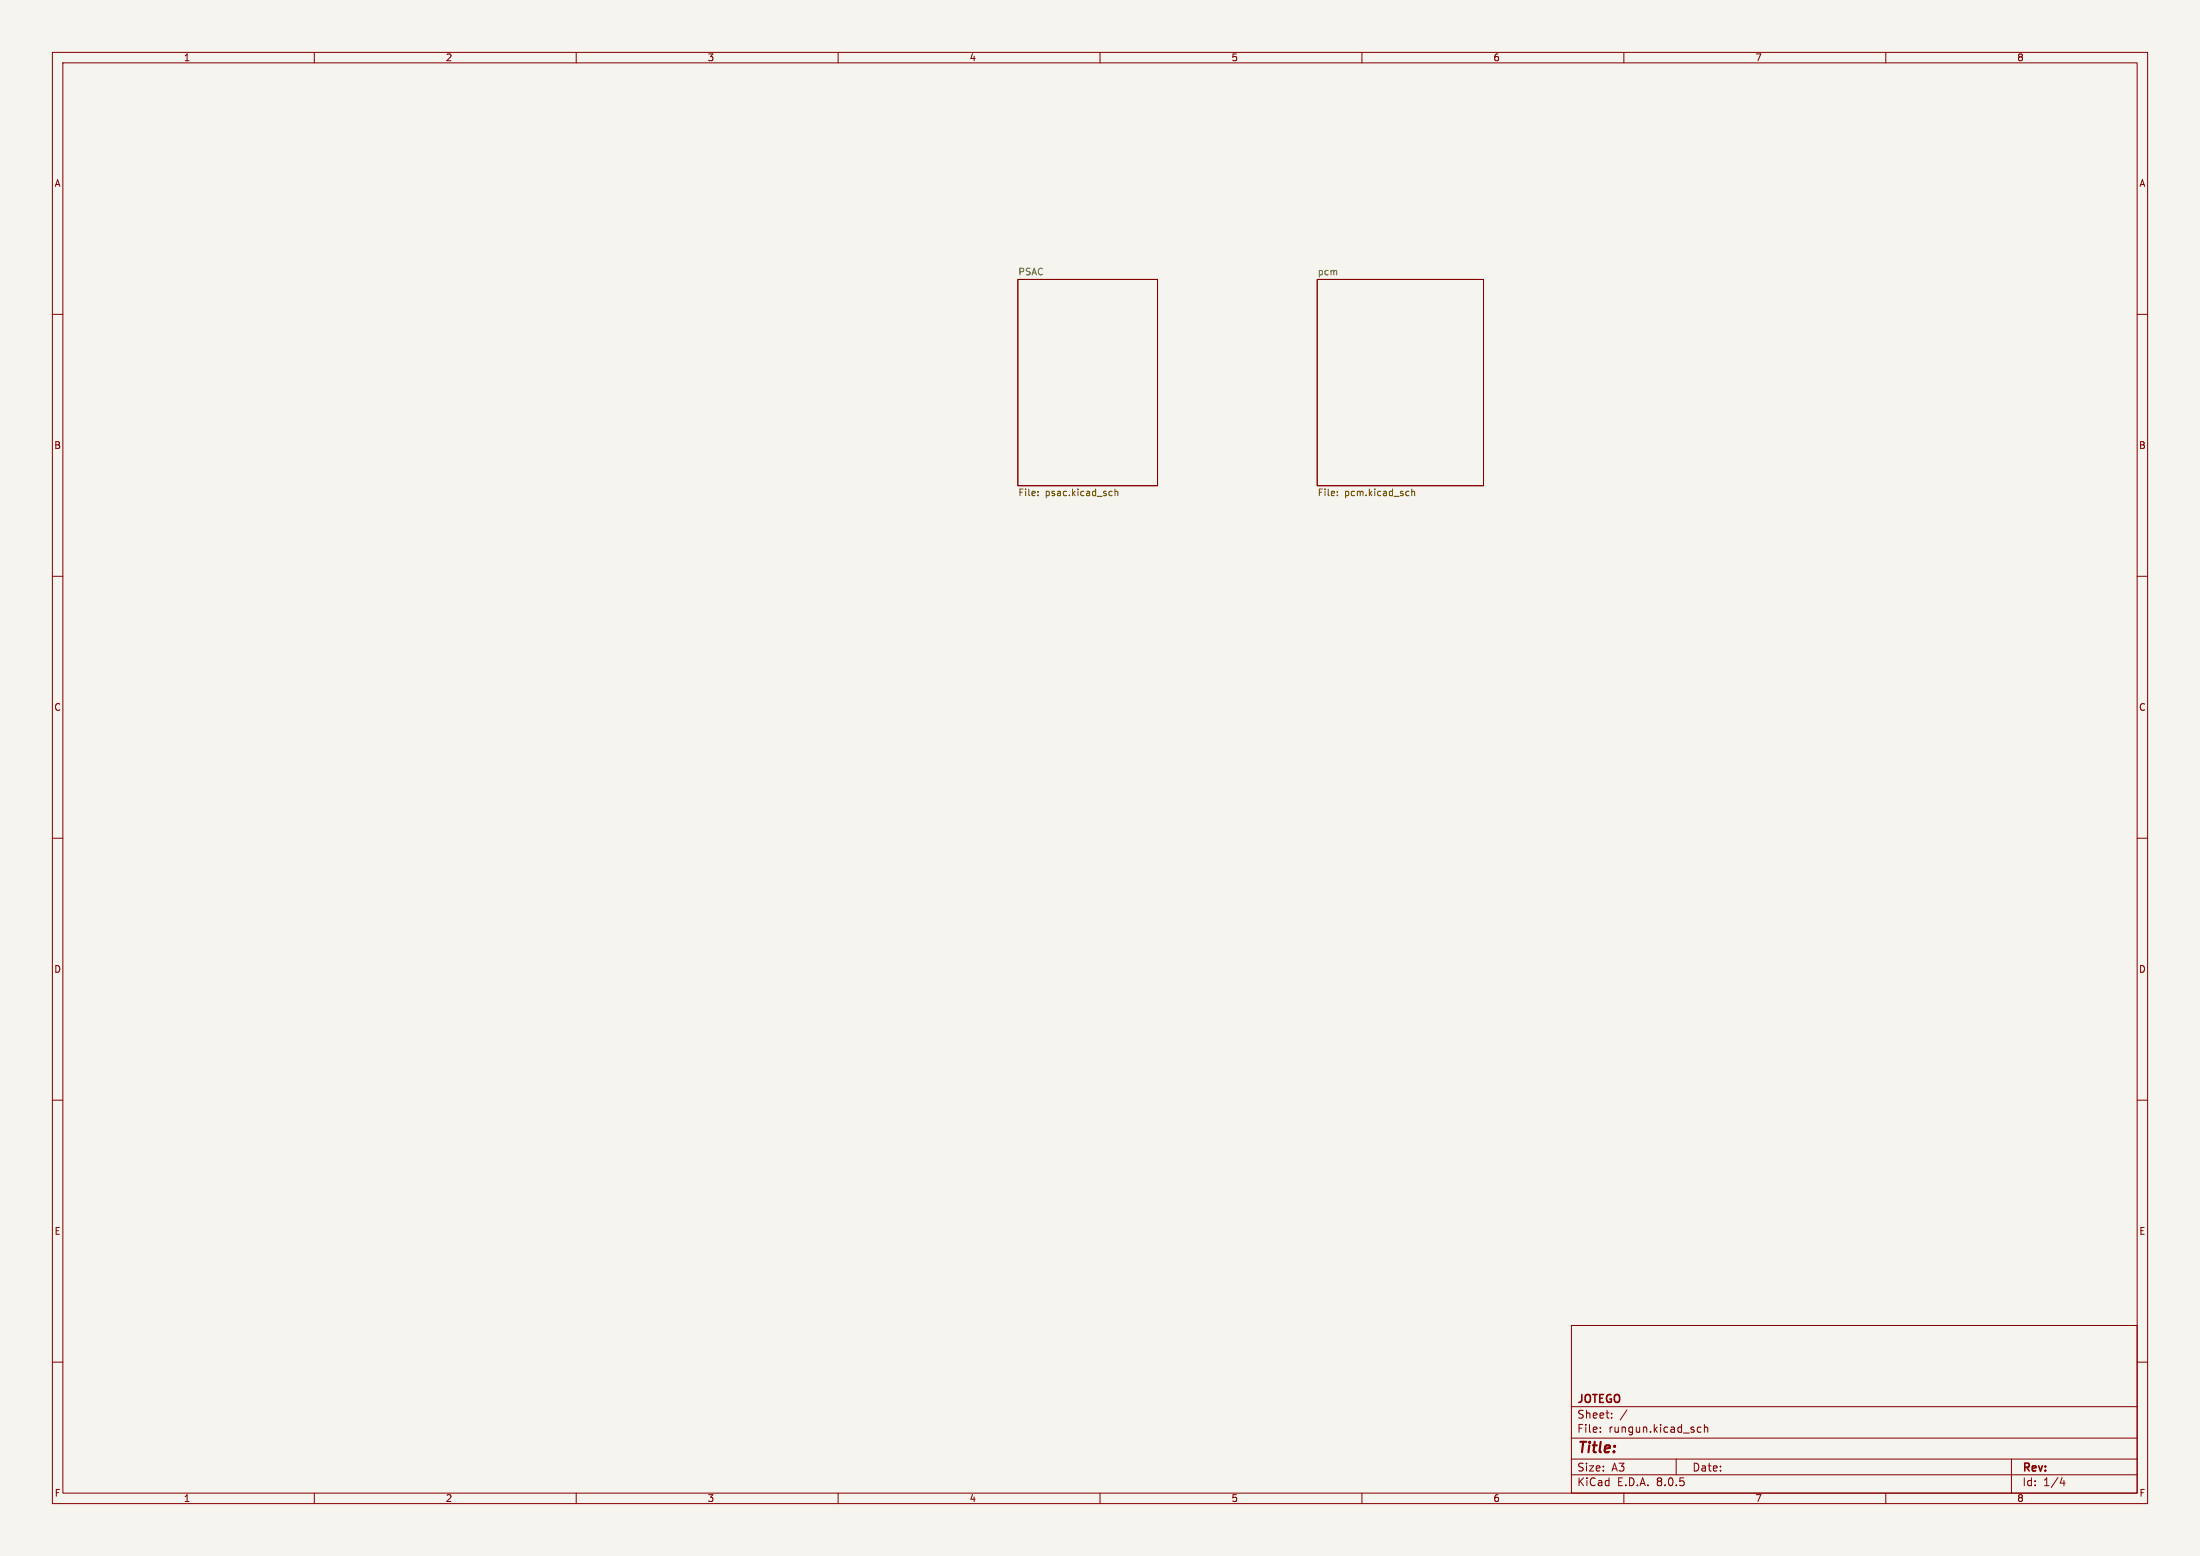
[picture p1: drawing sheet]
<svg xmlns="http://www.w3.org/2000/svg" width="420mm" height="297mm" viewBox="0 0 420 297" stroke-linecap="round" stroke-linejoin="round" font-family="sans-serif">
<path d="M0 0h420v297h-420z" fill="#f5f4ef" stroke="#f5f4ef" stroke-width=".19"/>
<g fill="none" stroke="#840000" stroke-width=".19">
<path d="M10 10h400v277h-400zM12 12h396v273h-396zM60 10v2M110 10v2M160 10v2M210 10v2M260 10v2M310 10v2M360 10v2M10 60h2M194.3 53.3h26.7v39.4h-26.7zM251.5 53.3h31.7v39.4h-31.7z"/>
<path d="M408 60h2M10 110h2M408 110h2M10 160h2M408 160h2M10 210h2M408 210h2M10 260h2M300 253h108v32h-108zM408 260h2M300 278.5h108M300 274.5h108"/>
<path d="M300 268.5h108M305.5 273.2v.2M305.5 272.5v.1M307.7 270.5v.2M307.7 269.8v.1M310.6 269.1l-1.3 1.9M320 278.5v3M324 273.1l.3 .3 .4-.1M324.7 272.5l-.4-.1-.3 .3M325.4 272.5l.2-.1 .3 .1 .1 .9M325.4 271.9v1.5M384 278.5v6.5"/>
<path d="M60 285v2M110 285v2M160 285v2M210 285v2M260 285v2M300 281.5h108M310 285v2M360 285v2M393.7 282l-.4 1.1h.9M394 282.6v1"/>
</g>
<path d="M198.2 94.5v.1M198.2 93.8v.2M211.9 93.8h.4M212.3 94.6h-.4M212.9 93.9l.1-.1h.3l.1 .8M212.9 93.3v1.3M255.3 94.5v.1M255.3 93.8v.2M268.9 93.8h.1M269 94.6h-.1M269.5 93.3v1.3M269.5 93.9l.2-.1h.3l.1 .8" fill="none" stroke="#725600" stroke-width=".19"/>
<text font-size="2.8" fill="#840000" x="301" y="277.9">Title:</text>
<g font-size="2.1" fill="#840000">
<text x="301" y="268.2">JOTEGO</text>
<text x="301" y="273.7">File:</text>
<text x="301" y="271">Sheet:</text>
<text x="307.1" y="273.7">rungun.kicad_sch</text>
<text x="301" y="281.1">Size:</text>
<text x="307.6" y="281.1">A3</text>
<text x="323" y="281.1">Date:</text>
<text x="386" y="281.3">Rev:</text>
<text x="301" y="283.9">KiCad</text>
<text x="308.7" y="283.9">E.D.A.</text>
<text x="316.3" y="283.9">8.0.5</text>
<text x="386" y="283.9">Id:</text>
<text x="390.1" y="283.9">1/4</text>
</g>
<g font-size="1.8" fill="#840000">
<text x="35" y="11.9">1</text>
<text x="85" y="11.9">2</text>
<text x="135" y="11.9">3</text>
<text x="185" y="11.9">4</text>
<text x="235" y="11.9">5</text>
<text x="285" y="11.9">6</text>
<text x="335" y="11.9">7</text>
<text x="385" y="11.9">8</text>
<text x="10.3" y="35.9">A</text>
<text x="408.3" y="35.9">A</text>
<text x="10.3" y="85.9">B</text>
<text x="408.2" y="85.9">B</text>
<text x="10.3" y="135.9">C</text>
<text x="408.2" y="135.9">C</text>
<text x="10.3" y="185.9">D</text>
<text x="408.2" y="185.9">D</text>
<text x="10.3" y="235.9">E</text>
<text x="408.3" y="235.9">E</text>
<text x="10.3" y="285.9">F</text>
<text x="35" y="286.9">1</text>
<text x="85" y="286.9">2</text>
<text x="135" y="286.9">3</text>
<text x="185" y="286.9">4</text>
<text x="235" y="286.9">5</text>
<text x="285" y="286.9">6</text>
<text x="335" y="286.9">7</text>
<text x="385" y="286.9">8</text>
<text x="408.3" y="285.9">F</text>
</g>
<g font-size="1.8" fill="#006464">
<text x="194.3" y="52.6">PSAC</text>
<text x="251.5" y="52.6">pcm</text>
</g>
<g font-size="1.8" fill="#725600">
<text x="194.3" y="95">File:</text>
<text x="199.5" y="95">psac.kicad_sch</text>
<text x="251.5" y="95">File:</text>
<text x="256.7" y="95">pcm.kicad_sch</text>
</g>
</svg>
